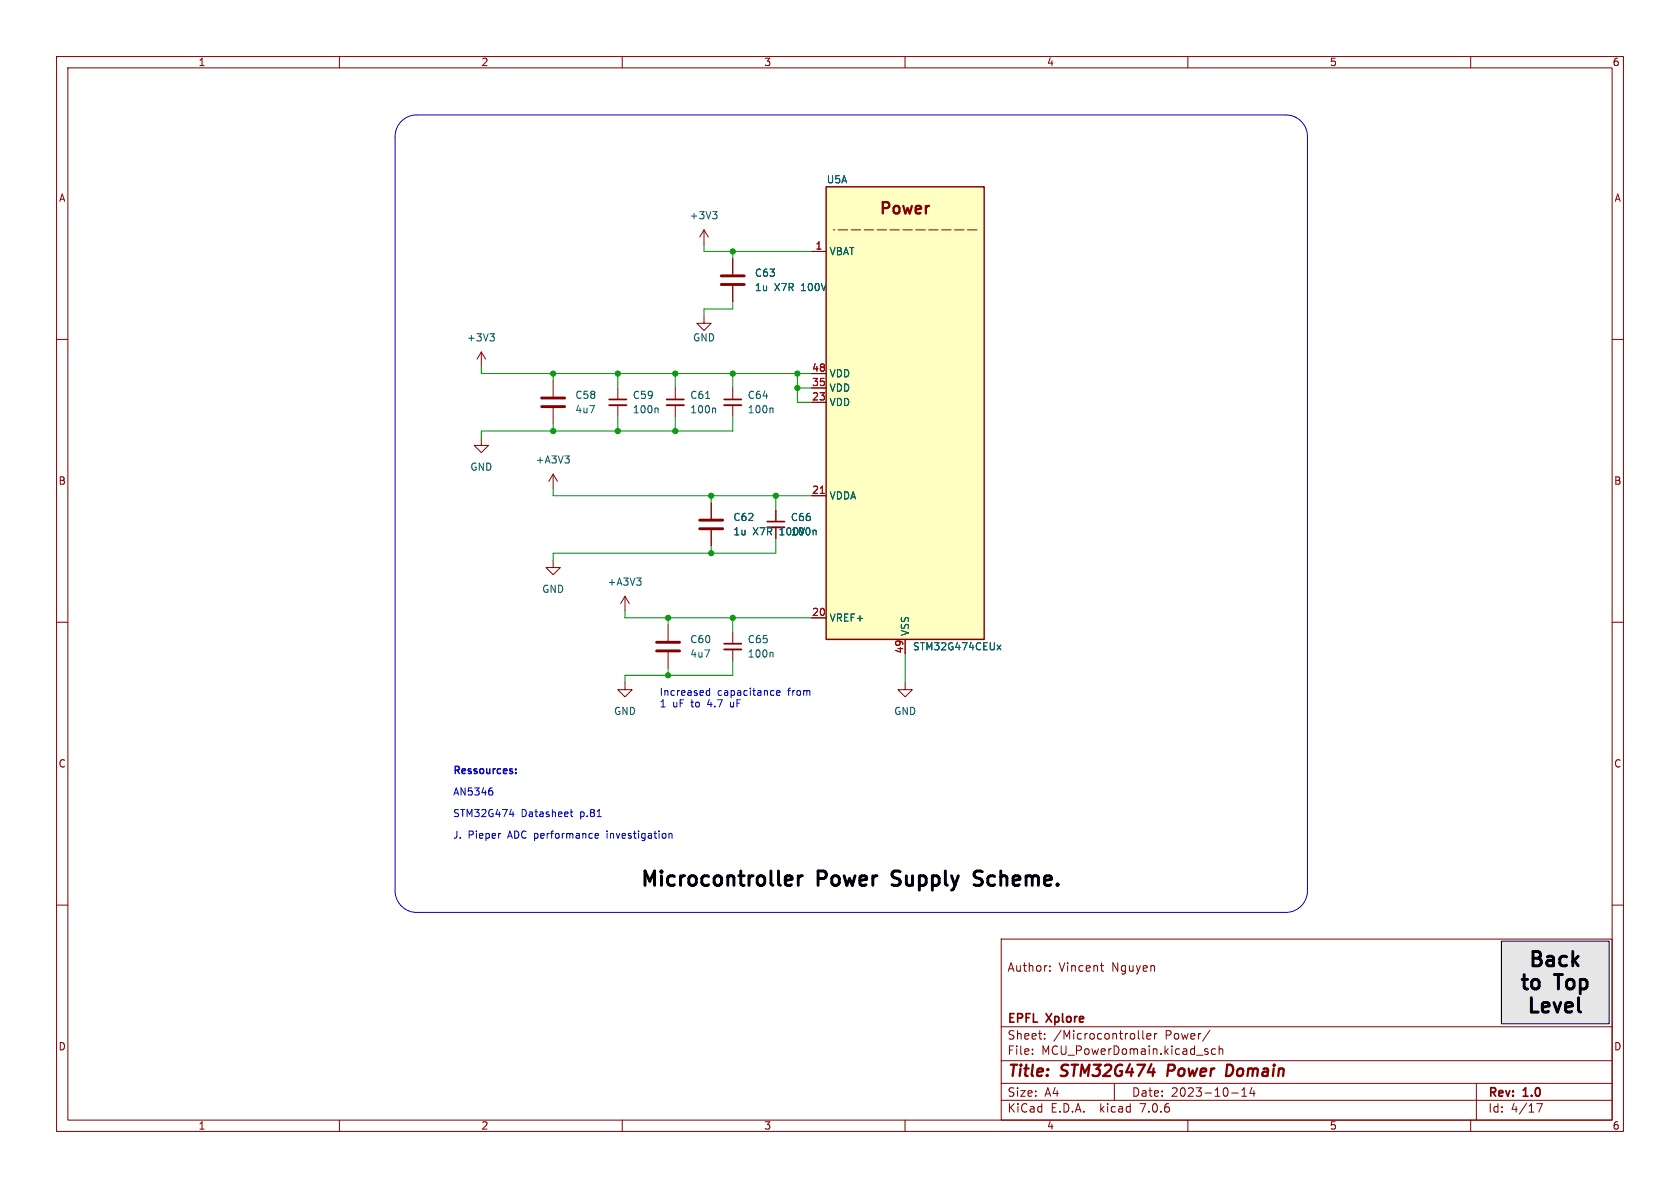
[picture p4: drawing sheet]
<svg xmlns="http://www.w3.org/2000/svg" width="297mm" height="210mm" viewBox="0 0 297 210" stroke-linecap="round" stroke-linejoin="round" font-family="sans-serif">
<g fill="none" stroke="#840000" stroke-width=".18">
<path d="M10 10h277v190h-277zM12 12h273v186h-273zM60 10v2M110 10v2M160 10v2M210 10v2M260 10v2M10 60h2M124.5 55.9v1.3h1.2l-1.2 1.2-1.3-1.2h1.3M124.5 40.6l-.8 1.3M124.5 40.6v2.6M124.5 40.6l.7 1.3"/>
<path d="M129.5 45.7v2.8M129.5 50.5v2.8M143.5 44.5h2.5M285 60h2M85.1 77.5v1.2h1.3l-1.3 1.3-1.3-1.3h1.3M85.1 62.2l-.8 1.3M85.1 62.2v2.6M85.1 62.2l.8 1.3M97.8 67.3v2.8M97.8 72.1v2.8M109.2 68.6v2M109.2 71.6v2.1"/>
<path d="M119.4 68.6v2M119.4 71.6v2.1M129.5 68.6v2M129.5 71.6v2.1M143.5 71.1h2.5M143.5 68.6h2.5M143.5 66h2.5M97.8 99.1v1.2h1.3l-1.3 1.3-1.3-1.3h1.3M97.8 83.8v2.6M97.8 83.8l-.8 1.3M97.8 83.8l.8 1.3M125.7 88.9v2.8"/>
<path d="M125.7 93.7v2.8M137.2 90.2v2M137.2 93.2v2.1M143.5 87.6h2.5M10 110h2M110.5 105.4l-.8 1.3M110.5 105.4v2.6M110.5 105.4l.8 1.3M118.1 110.5v2.8M118.1 115.3v2.8M129.5 111.8v2M129.5 114.8v2"/>
<path d="M143.5 109.2h2.5M160 113v2.6M285 110h2M110.5 120.7v1.2h1.3l-1.3 1.3-1.3-1.3h1.3M160 120.7v1.2h1.3l-1.3 1.3-1.3-1.3h1.3M10 160h2M285 160h2M177 166h108v32h-108zM185.6 171.6v.1M185.6 170.8v.1M194.5 170.7h.6M194.7 171.5l.4 .2"/>
<path d="M60 198v2M110 198v2M160 198v2M177 194.5h108M177 191.5h108M177 187.5h108M177 181.5h108M182.5 186.3v.1M182.5 185.5v.1M184.7 183.6v.1M184.7 182.8v.1M197 191.5v3"/>
<path d="M201.2 182.2v1.3l.3 .2M202 182.2v1.3l.2 .2M202.7 183.2l.8-.1-.1-.3-.4-.1-.3 .2 .1 .7h.6M204.1 182.7v1M204.5 182.7l-.3 .1-.1 .2M210 198v2M213.5 186v.3M213.9 182.1l-1.3 2M214.9 185.5l-.4-.1-.3 .3v.4l.1 .2h.6M215.5 185.5l.2-.1 .4 .1 .1 .9M215.5 184.9v1.5M217.7 193.2h1.2"/>
<path d="M219.5 193.8h.9M219.5 192.7l.5-.4v1.5M221.3 192.2l-.3 1.1h.9M221.7 192.8v1M260 198v2M261 191.5v6.5M271.7 195.1h1l-.7 1.5"/>
</g>
<path d="M206.6 188.2l-.3 2M217.7 188.3l-.7-.1-.3 2h.5l.5-.3" fill="none" stroke="#840000" stroke-width=".4"/>
<path d="M265.4 166.4h19.1v14.6h-19.1z" fill="#e6e6e6" stroke="#e6e6e6" stroke-width=".18"/>
<path d="M107.7 71.6h3M117.9 71.6h3M128 71.6h3.1M135.6 93.2h3.1M128 114.8h3.1" fill="none" stroke="#840000" stroke-width=".33"/>
<path d="M107.7 70.6h3M117.9 70.6h3M128 70.6h3.1M135.6 92.2h3.1M128 113.8h3.1" fill="none" stroke="#840000" stroke-width=".3"/>
<g fill="none" stroke="#006464" stroke-width=".18">
<path d="M126 37.4h.8l-.5 .5M126.5 37.9l.3 .2v.3l-.3 .3M86.6 59h.8l-.4 .5M87.1 59.5l.3 .2v.3l-.3 .3M116.2 72.1l.1 .2v.7M124.8 70.4h.7M126.3 72.1l.2 .2v.7M136.5 72.1l.2 .2v.7M99.8 80.6h.8l-.4 .5M100.5 81.1l.1 .2-.1 .5M144.1 93.7l.2 .2v.7M112.5 102.2h.8l-.4 .5"/>
<path d="M113.2 102.7l.1 .2-.1 .5M136.5 115.3l.2 .2v.7M176.3 114l.6 .9M176.9 114l-.6 .9"/>
</g>
<path d="M127.5 50.3h4.1M127.5 48.8h4.1M95.8 71.9h4M95.8 70.4h4M123.7 93.5h4.1M123.7 91.9h4.1M116.1 115.1h4M116.1 113.5h4" fill="none" stroke="#840000" stroke-width=".51"/>
<path d="M146 33h28v80h-28z" fill="#ffffc2" stroke="#ffffc2" stroke-width=".18"/>
<path d="M146 33h28v80h-28z" fill="none" stroke="#840000" stroke-width=".25"/>
<path d="M172.7 40.6h-25.4" fill="none" stroke="#840000" stroke-width=".18" stroke-dasharray="1.7 .6"/>
<path d="M145 87.2h.7" fill="none" stroke="#a90000" stroke-width=".18"/>
<g fill="none" stroke="#0000c2" stroke-width=".18">
<path d="M71 21.4a3.8 3.8 0 0 1 2.7-1.1h153.6a3.8 3.8 0 0 1 3.8 3.8v133.4a3.8 3.8 0 0 1-3.8 3.8h-153.6a3.8 3.8 0 0 1-3.9-3.8v-133.4a3.8 3.8 0 0 1 1.2-2.7zM86.8 139.3h.2M86.9 139.8l.2 .2v.3l-.2 .3M125.5 121.7v1.2M125.5 122.1h-.4l-.3 .2 .2 .6h.5M136.7 122.1h.1M136.8 122.9h-.1M137.3 122.5l.6-.1-.1-.3h-.3l-.2 .2 .1 .6h.4M88.4 147.3h.1M90.1 143.9h.8M90.7 143.5v.9M100.8 143.5h.5"/>
<path d="M101 143.1v1.1l.3 .2M105.2 147.8l.6-.2v-.2l-.4-.1-.2 .2 .1 .6h.5M118.3 147.5l.2-.2 .3 .1v.8M118.3 147.3v.9"/>
</g>
<path d="M91.2 136.6v.1M91.2 136v.1" fill="none" stroke="#0000c2" stroke-width=".25"/>
<path d="M139.7 154.8l.2 .1 .1 .5-1.2 .3M139.9 156.4l-.2 .1M141.1 154.8v1.7M141.8 154.8a.65 .65 0 0 0-.7 .5M172.2 156.4l1 .1M173.3 154h-.6a.62 .62 0 0 0-.5 .6 .62 .62 0 0 0 .5 .6l.5 .1" fill="none" stroke="#000" stroke-width=".51"/>
<path d="M265.4 166.4h19.1v14.6h-19.1z" fill="none" stroke="#000" stroke-width=".18"/>
<g fill="none" stroke="#009600" stroke-width=".18">
<path d="M124.5 43.2v1.3h19M129.5 44.5v1.2M129.5 53.3v1.3h-5v1.3M85.1 64.8v1.2h58.4M97.8 66v1.3M97.8 74.9v1.3M109.2 66v2.6M109.2 73.7v2.5M119.4 66v2.6M119.4 73.7v2.5M129.5 66v2.6M129.5 73.7v2.5h-44.4v1.3"/>
<path d="M141 66v5.1h2.5M141 68.6h2.5M97.8 86.4v1.2h45.7M125.7 87.6v1.3M125.7 96.5v1.3M137.2 95.3v2.5h-39.4v1.3M137.2 87.6v2.6M110.5 108v1.2h33M118.1 109.2v1.3M118.1 118.1v1.3M129.5 109.2v2.6M129.5 116.8v2.6h-19v1.3"/>
<path d="M160 115.6v5.1"/>
</g>
<g fill="#009600" stroke="#009600" stroke-width=".18">
<circle cx="118.1" cy="109.2" r=".46"/>
<circle cx="118.1" cy="119.4" r=".46"/>
<circle cx="141" cy="68.6" r=".46"/>
<circle cx="141" cy="66" r=".46"/>
<circle cx="129.5" cy="66" r=".46"/>
<circle cx="109.2" cy="66" r=".46"/>
<circle cx="119.4" cy="66" r=".46"/>
<circle cx="109.2" cy="76.2" r=".46"/>
<circle cx="97.8" cy="76.2" r=".46"/>
<circle cx="119.4" cy="76.2" r=".46"/>
<circle cx="125.7" cy="87.6" r=".46"/>
<circle cx="137.2" cy="87.6" r=".46"/>
<circle cx="125.7" cy="97.8" r=".46"/>
<circle cx="129.5" cy="109.2" r=".46"/>
<circle cx="129.5" cy="44.5" r=".46"/>
<circle cx="97.8" cy="66" r=".46"/>
</g>
<g font-size="3.5">
<text x="112.9" y="156.8">Microcontroller</text>
<text x="144.5" y="156.8">Power</text>
<text x="158.7" y="156.8">Supply</text>
<text x="174.3" y="156.8">Scheme.</text>
<text x="269.9" y="171.6">Back</text>
<text x="268.3" y="175.7">to</text>
<text x="269.6" y="179.8">Level</text>
<text x="275" y="175.7">Top</text>
</g>
<g font-size="2.8" fill="#840000">
<text x="155.2" y="38.4">Power</text>
<text x="178" y="190.9">Title:</text>
<text x="187.7" y="190.9">STM32G474</text>
<text x="207.2" y="190.9">Power</text>
<text x="218.4" y="190.9">Domain</text>
</g>
<g font-size="2.1" fill="#840000">
<text x="178" y="172">Author:</text>
<text x="187.2" y="172">Vincent</text>
<text x="196.6" y="172">Nguyen</text>
<text x="178" y="184">Sheet:</text>
<text x="178" y="181.2">EPFL</text>
<text x="185.1" y="181.2">Xplore</text>
<text x="186.2" y="184">/Microcontroller</text>
<text x="206" y="184">Power/</text>
<text x="178" y="186.7">File:</text>
<text x="184.1" y="186.7">MCU_PowerDomain.kicad_sch</text>
<text x="178" y="196.9">KiCad</text>
<text x="178" y="194.1">Size:</text>
<text x="184.7" y="194.1">A4</text>
<text x="185.7" y="196.9">E.D.A.</text>
<text x="194.6" y="196.9">kicad</text>
<text x="200" y="194.1">Date:</text>
<text x="201.8" y="196.9">7.0.6</text>
<text x="207" y="194.1">2023-10-14</text>
<text x="263" y="194.3">Rev:</text>
<text x="263" y="196.9">Id:</text>
<text x="267.1" y="196.9">4/17</text>
<text x="269.4" y="194.3">1.0</text>
</g>
<g font-size="1.8" fill="#840000">
<text x="35" y="11.9">1</text>
<text x="85" y="11.9">2</text>
<text x="135" y="11.9">3</text>
<text x="185" y="11.9">4</text>
<text x="235" y="11.9">5</text>
<text x="285" y="11.9">6</text>
<text x="10.3" y="35.9">A</text>
<text x="285.3" y="35.9">A</text>
<text x="10.3" y="85.9">B</text>
<text x="285.3" y="85.9">B</text>
<text x="10.3" y="135.9">C</text>
<text x="285.3" y="135.9">C</text>
<text x="10.3" y="185.9">D</text>
<text x="285.3" y="185.9">D</text>
<text x="35" y="199.9">1</text>
<text x="85" y="199.9">2</text>
<text x="135" y="199.9">3</text>
<text x="185" y="199.9">4</text>
<text x="235" y="199.9">5</text>
<text x="285" y="199.9">6</text>
</g>
<g font-size="1.8" fill="#006464">
<text x="146.1" y="32.6">U5A</text>
<text x="121.8" y="39">+3V3</text>
<text x="146.6" y="45.3">VBAT</text>
<text x="133.4" y="49.1">C63</text>
<text x="133.4" y="51.7">1u</text>
<text x="136.9" y="51.7">X7R</text>
<text x="141.7" y="51.7">100V</text>
<text x="82.4" y="60.6">+3V3</text>
<text x="122.4" y="60.6">GND</text>
<text x="101.6" y="70.7">C58</text>
<text x="111.8" y="70.7">C59</text>
<text x="121.9" y="70.7">C61</text>
<text x="132.1" y="70.7">C64</text>
<text x="146.6" y="72">VDD</text>
<text x="146.6" y="69.4">VDD</text>
<text x="146.6" y="66.9">VDD</text>
<text x="101.6" y="73.3">4u7</text>
<text x="111.8" y="73.3">100n</text>
<text x="121.9" y="73.3">100n</text>
<text x="132.1" y="73.3">100n</text>
<text x="83.1" y="83.4">GND</text>
<text x="94.6" y="82.1">+A3V3</text>
<text x="146.6" y="88.5">VDDA</text>
<text x="129.5" y="92.3">C62</text>
<text x="129.5" y="94.8">1u</text>
<text x="133.1" y="94.8">X7R</text>
<text x="137.9" y="94.8">100V</text>
<text x="139.7" y="94.8">100n</text>
<text x="139.7" y="92.3">C66</text>
<text x="95.8" y="105">GND</text>
<text x="107.3" y="103.7">+A3V3</text>
<text x="121.9" y="113.9">C60</text>
<text x="132.1" y="113.9">C65</text>
<text x="146.6" y="110.1">VREF+</text>
<text x="160.9" y="112.5" transform="rotate(-90 160.9 112.5)">VSS</text>
<text x="121.9" y="116.4">4u7</text>
<text x="132.1" y="116.4">100n</text>
<text x="161.3" y="115.2">STM32G474CEUx</text>
<text x="108.5" y="126.6">GND</text>
<text x="158" y="126.6">GND</text>
</g>
<g font-size="1.8" fill="#a90000">
<text x="144.1" y="44.2">1</text>
<text x="143.5" y="65.8">48</text>
<text x="143.5" y="70.9">23</text>
<text x="143.5" y="68.3">35</text>
<text x="143.5" y="87.4">21</text>
<text x="143.5" y="109">20</text>
<text x="159.8" y="115.6" transform="rotate(-90 159.8 115.6)">49</text>
</g>
<g font-size="1.8" fill="#0000c2">
<text x="116.5" y="123.3">Increased</text>
<text x="116.5" y="125.4">1</text>
<text x="118.9" y="125.4">uF</text>
<text x="122.3" y="125.4">to</text>
<text x="125.4" y="125.4">4.7</text>
<text x="126.8" y="123.3">capacitance</text>
<text x="129.6" y="125.4">uF</text>
<text x="139.4" y="123.3">from</text>
<text x="80" y="136.9">Ressources:</text>
<text x="80" y="140.7">AN5346</text>
<text x="80" y="148.3">J.</text>
<text x="80" y="144.5">STM32G474</text>
<text x="82.8" y="148.3">Pieper</text>
<text x="89.9" y="148.3">ADC performance</text>
<text x="92.1" y="144.5">Datasheet</text>
<text x="102.7" y="144.5">p.81</text>
<text x="107.7" y="148.3">investigation</text>
</g>
</svg>
